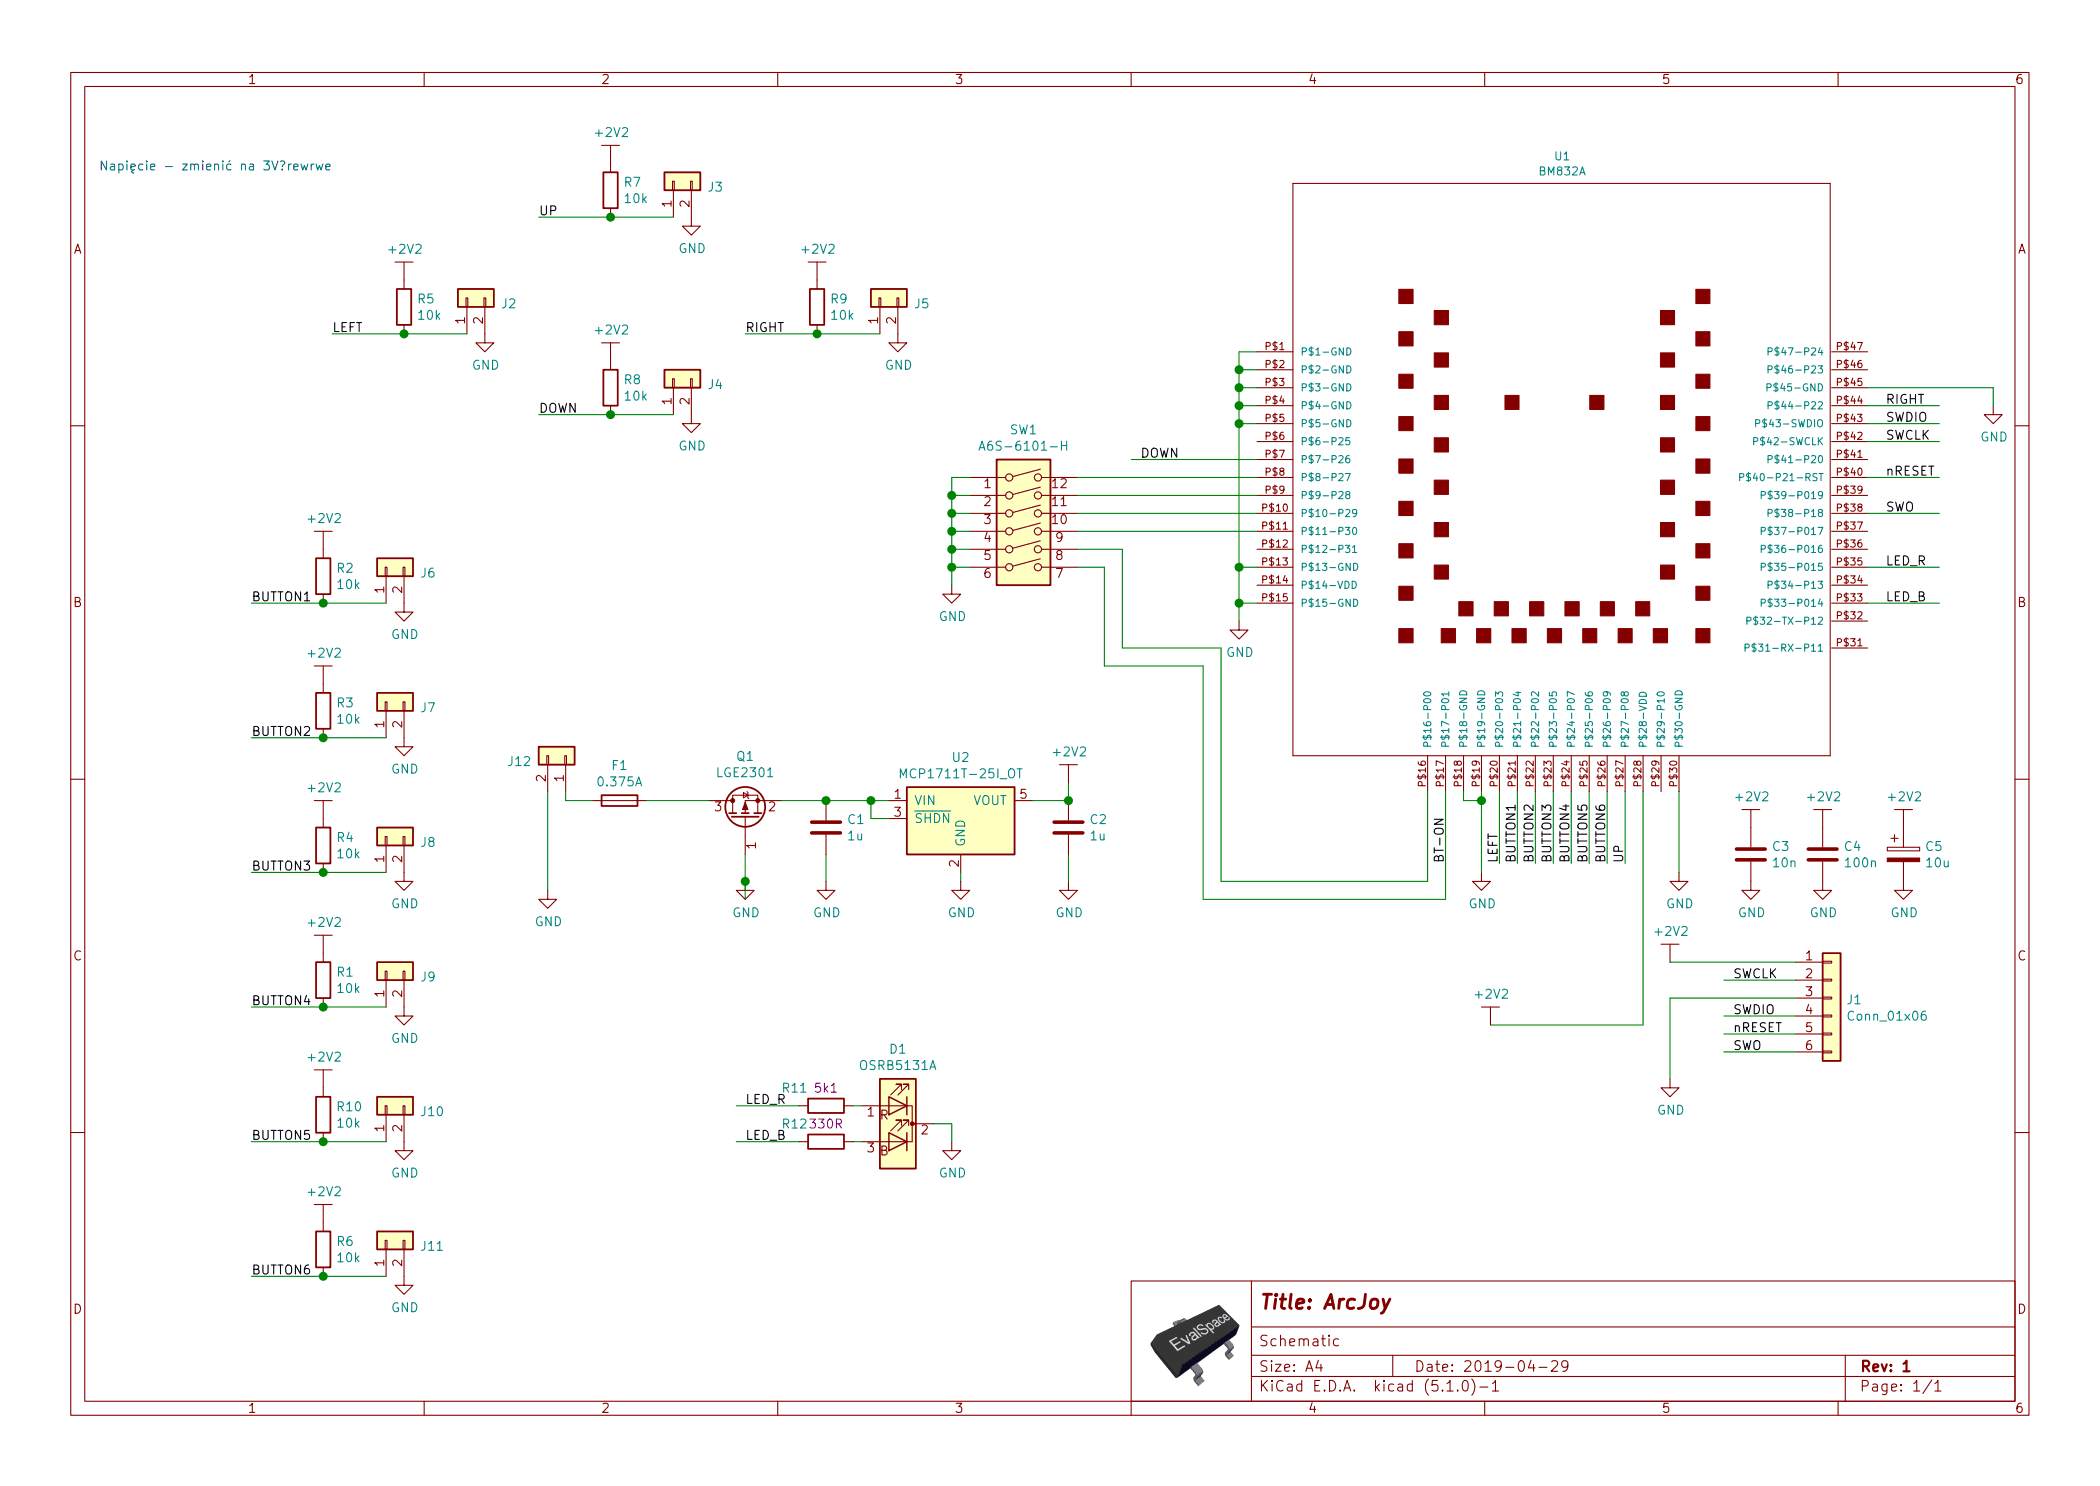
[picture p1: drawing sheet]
EESchema Schematic File Version 4
LIBS:ArcJoy-cache
EELAYER 29 0
EELAYER END
$Descr A4 11693 8268
encoding utf-8
Sheet 1 1
Title "ArcJoy"
Date "2019-04-29"
Rev "1"
Comp ""
Comment1 "Schematic"
Comment2 ""
Comment3 ""
Comment4 ""
$EndDescr
$Comp
L Fanstel:BM832 U1
U 1 1
P 8600 2650
F 0 "U1" H 8700 4442 45  0000 C CNN
F 1 "BM832A" H 8700 4358 45  0000 C CNN
F 2 "Fanstel:BM832-1-BM832" H 8600 2650 20  0001 C CNN
F 3 "" H 7200 1100 60  0001 C CNN
	1    8600 2650
	1    0    0    -1  
$EndComp
Text Notes 550  950  0    50   ~ 0
Napięcie - zmienić na 3V?rewrwe\n
$Comp
L K_Regulators:MCP1711T-25I_OT U2
U 1 1
P 5350 4550
F 0 "U2" H 5350 4892 50  0000 C CNN
F 1 "MCP1711T-25I_OT" H 5350 4801 50  0000 C CNN
F 2 "Package_TO_SOT_SMD:SOT-23-5" H 5350 4900 50  0001 C CNN
F 3 "ww1.microchip.com/downloads/en/devicedoc/20005415d.pdf" H 5350 4800 50  0001 C CNN
	1    5350 4550
	1    0    0    -1  
$EndComp
Wire Wire Line
	4950 4450 4850 4450
Wire Wire Line
	4950 4550 4850 4550
Wire Wire Line
	4850 4550 4850 4450
Connection ~ 4850 4450
$Comp
L power:GND #PWR0101
U 1 1
P 5350 4900
F 0 "#PWR0101" H 5350 4650 50  0001 C CNN
F 1 "GND" H 5355 4727 50  0000 C CNN
F 2 "" H 5350 4900 50  0001 C CNN
F 3 "" H 5350 4900 50  0001 C CNN
	1    5350 4900
	1    0    0    -1  
$EndComp
Wire Wire Line
	5350 4850 5350 4900
Wire Wire Line
	8300 5700 9150 5700
Wire Wire Line
	5750 4450 5950 4450
Wire Wire Line
	5950 4450 5950 4350
$Comp
L K_Power:+2V2 #PWR0103
U 1 1
P 8300 5700
F 0 "#PWR0103" H 8550 5850 50  0001 C CNN
F 1 "+2V2" H 8305 5873 50  0000 C CNN
F 2 "" H 8100 6000 50  0001 C CNN
F 3 "" H 8100 6000 50  0001 C CNN
	1    8300 5700
	1    0    0    -1  
$EndComp
$Comp
L power:GND #PWR0104
U 1 1
P 9350 4850
F 0 "#PWR0104" H 9350 4600 50  0001 C CNN
F 1 "GND" H 9355 4677 50  0000 C CNN
F 2 "" H 9350 4850 50  0001 C CNN
F 3 "" H 9350 4850 50  0001 C CNN
	1    9350 4850
	1    0    0    -1  
$EndComp
$Comp
L power:GND #PWR0105
U 1 1
P 6900 3450
F 0 "#PWR0105" H 6900 3200 50  0001 C CNN
F 1 "GND" H 6905 3277 50  0000 C CNN
F 2 "" H 6900 3450 50  0001 C CNN
F 3 "" H 6900 3450 50  0001 C CNN
	1    6900 3450
	1    0    0    -1  
$EndComp
$Comp
L power:GND #PWR0106
U 1 1
P 11100 2250
F 0 "#PWR0106" H 11100 2000 50  0001 C CNN
F 1 "GND" H 11105 2077 50  0000 C CNN
F 2 "" H 11100 2250 50  0001 C CNN
F 3 "" H 11100 2250 50  0001 C CNN
	1    11100 2250
	1    0    0    -1  
$EndComp
Wire Wire Line
	6900 3450 6900 3350
Wire Wire Line
	6900 3350 7000 3350
Wire Wire Line
	6900 3350 6900 3150
Wire Wire Line
	6900 3150 7000 3150
Connection ~ 6900 3350
Wire Wire Line
	6900 3150 6900 2350
Wire Wire Line
	6900 1950 7000 1950
Connection ~ 6900 3150
Wire Wire Line
	7000 2050 6900 2050
Connection ~ 6900 2050
Wire Wire Line
	6900 2050 6900 1950
Wire Wire Line
	7000 2150 6900 2150
Connection ~ 6900 2150
Wire Wire Line
	6900 2150 6900 2050
Wire Wire Line
	7000 2250 6900 2250
Connection ~ 6900 2250
Wire Wire Line
	6900 2250 6900 2150
Wire Wire Line
	7000 2350 6900 2350
Connection ~ 6900 2350
Wire Wire Line
	6900 2350 6900 2250
$Comp
L power:GND #PWR0107
U 1 1
P 8250 4850
F 0 "#PWR0107" H 8250 4600 50  0001 C CNN
F 1 "GND" H 8255 4677 50  0000 C CNN
F 2 "" H 8250 4850 50  0001 C CNN
F 3 "" H 8250 4850 50  0001 C CNN
	1    8250 4850
	1    0    0    -1  
$EndComp
Wire Wire Line
	8250 4850 8250 4450
Wire Wire Line
	8150 4400 8150 4450
Wire Wire Line
	8150 4450 8250 4450
Connection ~ 8250 4450
Wire Wire Line
	8250 4450 8250 4400
Wire Wire Line
	9350 4400 9350 4850
Wire Wire Line
	11100 2150 11100 2250
Wire Wire Line
	10400 2150 11100 2150
Wire Wire Line
	10400 2350 10800 2350
Wire Wire Line
	10400 2450 10800 2450
Text Label 10500 2350 0    50   ~ 0
SWDIO
Text Label 10500 2450 0    50   ~ 0
SWCLK
Wire Wire Line
	10400 2850 10800 2850
Text Label 10500 2850 0    50   ~ 0
SWO
$Comp
L Connector_Generic:Conn_01x06 J1
U 1 1
P 10200 5550
F 0 "J1" H 10280 5542 50  0000 L CNN
F 1 "Conn_01x06" H 10280 5451 50  0000 L CNN
F 2 "Connector_PinHeader_2.54mm:PinHeader_1x06_P2.54mm_Vertical" H 10200 5550 50  0001 C CNN
F 3 "~" H 10200 5550 50  0001 C CNN
	1    10200 5550
	1    0    0    -1  
$EndComp
Wire Wire Line
	9600 5450 10000 5450
Wire Wire Line
	9600 5650 10000 5650
Wire Wire Line
	10000 5750 9600 5750
Wire Wire Line
	9600 5850 10000 5850
$Comp
L K_Power:+2V2 #PWR0108
U 1 1
P 9300 5350
F 0 "#PWR0108" H 9550 5500 50  0001 C CNN
F 1 "+2V2" H 9305 5523 50  0000 C CNN
F 2 "" H 9100 5650 50  0001 C CNN
F 3 "" H 9100 5650 50  0001 C CNN
	1    9300 5350
	1    0    0    -1  
$EndComp
Text Label 9650 5450 0    50   ~ 0
SWCLK
$Comp
L power:GND #PWR0109
U 1 1
P 9300 6000
F 0 "#PWR0109" H 9300 5750 50  0001 C CNN
F 1 "GND" H 9305 5827 50  0000 C CNN
F 2 "" H 9300 6000 50  0001 C CNN
F 3 "" H 9300 6000 50  0001 C CNN
	1    9300 6000
	1    0    0    -1  
$EndComp
Wire Wire Line
	9300 5350 10000 5350
Wire Wire Line
	9300 6000 9300 5550
Wire Wire Line
	9300 5550 10000 5550
Text Label 9650 5650 0    50   ~ 0
SWDIO
Text Label 9650 5850 0    50   ~ 0
SWO
Wire Wire Line
	10400 2650 10800 2650
Text Label 10500 2650 0    50   ~ 0
nRESET
Text Label 9650 5750 0    50   ~ 0
nRESET
$Comp
L power:GND #PWR02
U 1 1
P 5950 4900
F 0 "#PWR02" H 5950 4650 50  0001 C CNN
F 1 "GND" H 5955 4727 50  0000 C CNN
F 2 "" H 5950 4900 50  0001 C CNN
F 3 "" H 5950 4900 50  0001 C CNN
	1    5950 4900
	1    0    0    -1  
$EndComp
$Comp
L power:GND #PWR01
U 1 1
P 4600 4900
F 0 "#PWR01" H 4600 4650 50  0001 C CNN
F 1 "GND" H 4605 4727 50  0000 C CNN
F 2 "" H 4600 4900 50  0001 C CNN
F 3 "" H 4600 4900 50  0001 C CNN
	1    4600 4900
	1    0    0    -1  
$EndComp
Wire Wire Line
	4600 4750 4600 4900
Wire Wire Line
	5950 4750 5950 4900
$Comp
L Connector_Generic:Conn_01x02 J3
U 1 1
P 3750 1000
F 0 "J3" V 3714 812 50  0000 R CNN
F 1 "Conn_01x02" V 3623 812 50  0001 R CNN
F 2 "Connector_PinHeader_2.54mm:PinHeader_1x02_P2.54mm_Vertical" H 3750 1000 50  0001 C CNN
F 3 "~" H 3750 1000 50  0001 C CNN
	1    3750 1000
	0    -1   -1   0   
$EndComp
$Comp
L Connector_Generic:Conn_01x02 J2
U 1 1
P 2600 1650
F 0 "J2" V 2564 1462 50  0000 R CNN
F 1 "Conn_01x02" V 2473 1462 50  0001 R CNN
F 2 "Connector_PinHeader_2.54mm:PinHeader_1x02_P2.54mm_Vertical" H 2600 1650 50  0001 C CNN
F 3 "~" H 2600 1650 50  0001 C CNN
	1    2600 1650
	0    -1   -1   0   
$EndComp
$Comp
L Connector_Generic:Conn_01x02 J4
U 1 1
P 3750 2100
F 0 "J4" V 3714 1912 50  0000 R CNN
F 1 "Conn_01x02" V 3623 1912 50  0001 R CNN
F 2 "Connector_PinHeader_2.54mm:PinHeader_1x02_P2.54mm_Vertical" H 3750 2100 50  0001 C CNN
F 3 "~" H 3750 2100 50  0001 C CNN
	1    3750 2100
	0    -1   -1   0   
$EndComp
$Comp
L Connector_Generic:Conn_01x02 J5
U 1 1
P 4900 1650
F 0 "J5" V 4864 1462 50  0000 R CNN
F 1 "Conn_01x02" V 4773 1462 50  0001 R CNN
F 2 "Connector_PinHeader_2.54mm:PinHeader_1x02_P2.54mm_Vertical" H 4900 1650 50  0001 C CNN
F 3 "~" H 4900 1650 50  0001 C CNN
	1    4900 1650
	0    -1   -1   0   
$EndComp
$Comp
L power:GND #PWR0110
U 1 1
P 5000 1850
F 0 "#PWR0110" H 5000 1600 50  0001 C CNN
F 1 "GND" H 5005 1677 50  0000 C CNN
F 2 "" H 5000 1850 50  0001 C CNN
F 3 "" H 5000 1850 50  0001 C CNN
	1    5000 1850
	1    0    0    -1  
$EndComp
$Comp
L power:GND #PWR0111
U 1 1
P 3850 2300
F 0 "#PWR0111" H 3850 2050 50  0001 C CNN
F 1 "GND" H 3855 2127 50  0000 C CNN
F 2 "" H 3850 2300 50  0001 C CNN
F 3 "" H 3850 2300 50  0001 C CNN
	1    3850 2300
	1    0    0    -1  
$EndComp
$Comp
L power:GND #PWR0112
U 1 1
P 2250 4100
F 0 "#PWR0112" H 2250 3850 50  0001 C CNN
F 1 "GND" H 2255 3927 50  0000 C CNN
F 2 "" H 2250 4100 50  0001 C CNN
F 3 "" H 2250 4100 50  0001 C CNN
	1    2250 4100
	1    0    0    -1  
$EndComp
$Comp
L power:GND #PWR0113
U 1 1
P 3850 1200
F 0 "#PWR0113" H 3850 950 50  0001 C CNN
F 1 "GND" H 3855 1027 50  0000 C CNN
F 2 "" H 3850 1200 50  0001 C CNN
F 3 "" H 3850 1200 50  0001 C CNN
	1    3850 1200
	1    0    0    -1  
$EndComp
$Comp
L K_Capacitors:1u_25V_10% C2
U 1 1
P 5950 4600
F 0 "C2" H 6065 4646 50  0000 L CNN
F 1 "1u" H 6065 4555 50  0000 L CNN
F 2 "Capacitor_SMD:C_1206_3216Metric" H 5950 4200 50  0001 L CNN
F 3 "~" H 5950 4600 50  0001 C CNN
F 4 "TME" H 5950 4000 50  0001 L CNN "Supplier 1"
F 5 "CL31B105KAHNNNE" H 5950 3900 50  0001 L CNN "Supplier Part Number 1"
	1    5950 4600
	1    0    0    -1  
$EndComp
Connection ~ 5950 4450
$Comp
L K_Capacitors:1u_25V_10% C1
U 1 1
P 4600 4600
F 0 "C1" H 4715 4646 50  0000 L CNN
F 1 "1u" H 4715 4555 50  0000 L CNN
F 2 "Capacitor_SMD:C_1206_3216Metric" H 4600 4200 50  0001 L CNN
F 3 "~" H 4600 4600 50  0001 C CNN
F 4 "TME" H 4600 4000 50  0001 L CNN "Supplier 1"
F 5 "CL31B105KAHNNNE" H 4600 3900 50  0001 L CNN "Supplier Part Number 1"
	1    4600 4600
	1    0    0    -1  
$EndComp
Connection ~ 4600 4450
Wire Wire Line
	4600 4450 4850 4450
$Comp
L Connector_Generic:Conn_01x02 J6
U 1 1
P 2150 3150
F 0 "J6" V 2114 2962 50  0000 R CNN
F 1 "Conn_01x02" V 2023 2962 50  0001 R CNN
F 2 "K_Connectors:NINIGI_TB-3.5-P-2P_BL" H 2150 3150 50  0001 C CNN
F 3 "~" H 2150 3150 50  0001 C CNN
	1    2150 3150
	0    -1   -1   0   
$EndComp
$Comp
L Connector_Generic:Conn_01x02 J7
U 1 1
P 2150 3900
F 0 "J7" V 2114 3712 50  0000 R CNN
F 1 "Conn_01x02" V 2023 3712 50  0001 R CNN
F 2 "K_Connectors:NINIGI_TB-3.5-P-2P_BL" H 2150 3900 50  0001 C CNN
F 3 "~" H 2150 3900 50  0001 C CNN
	1    2150 3900
	0    -1   -1   0   
$EndComp
$Comp
L Connector_Generic:Conn_01x02 J8
U 1 1
P 2150 4650
F 0 "J8" V 2114 4462 50  0000 R CNN
F 1 "Conn_01x02" V 2023 4462 50  0001 R CNN
F 2 "K_Connectors:NINIGI_TB-3.5-P-2P_BL" H 2150 4650 50  0001 C CNN
F 3 "~" H 2150 4650 50  0001 C CNN
	1    2150 4650
	0    -1   -1   0   
$EndComp
$Comp
L Connector_Generic:Conn_01x02 J9
U 1 1
P 2150 5400
F 0 "J9" V 2114 5212 50  0000 R CNN
F 1 "Conn_01x02" V 2023 5212 50  0001 R CNN
F 2 "K_Connectors:NINIGI_TB-3.5-P-2P_BL" H 2150 5400 50  0001 C CNN
F 3 "~" H 2150 5400 50  0001 C CNN
	1    2150 5400
	0    -1   -1   0   
$EndComp
$Comp
L Connector_Generic:Conn_01x02 J10
U 1 1
P 2150 6150
F 0 "J10" V 2114 5962 50  0000 R CNN
F 1 "Conn_01x02" V 2023 5962 50  0001 R CNN
F 2 "K_Connectors:NINIGI_TB-3.5-P-2P_BL" H 2150 6150 50  0001 C CNN
F 3 "~" H 2150 6150 50  0001 C CNN
	1    2150 6150
	0    -1   -1   0   
$EndComp
$Comp
L Connector_Generic:Conn_01x02 J11
U 1 1
P 2150 6900
F 0 "J11" V 2114 6712 50  0000 R CNN
F 1 "Conn_01x02" V 2023 6712 50  0001 R CNN
F 2 "K_Connectors:NINIGI_TB-3.5-P-2P_BL" H 2150 6900 50  0001 C CNN
F 3 "~" H 2150 6900 50  0001 C CNN
	1    2150 6900
	0    -1   -1   0   
$EndComp
$Comp
L power:GND #PWR0114
U 1 1
P 3050 4950
F 0 "#PWR0114" H 3050 4700 50  0001 C CNN
F 1 "GND" H 3055 4777 50  0000 C CNN
F 2 "" H 3050 4950 50  0001 C CNN
F 3 "" H 3050 4950 50  0001 C CNN
	1    3050 4950
	1    0    0    -1  
$EndComp
Wire Wire Line
	3050 4400 3050 4950
Text Label 1850 1850 0    50   ~ 0
LEFT
Text Label 4150 1850 0    50   ~ 0
RIGHT
Text Label 3000 1200 0    50   ~ 0
UP
Text Label 3000 2300 0    50   ~ 0
DOWN
$Comp
L K_Resistors:10k_1206_1% R5
U 1 1
P 2250 1700
F 0 "R5" H 2320 1746 50  0000 L CNN
F 1 "10k" H 2320 1655 50  0000 L CNN
F 2 "Resistor_SMD:R_1206_3216Metric" H 2250 950 50  0001 L CNN
F 3 "~" V 2330 1700 50  0001 C CNN
F 4 "TME" H 2250 1150 50  0001 L CNN "Supplier 1"
F 5 "1206S4F1002T5E" H 2250 1050 50  0001 L CNN "Supplier Part Number 1"
	1    2250 1700
	1    0    0    -1  
$EndComp
$Comp
L K_Resistors:10k_1206_1% R7
U 1 1
P 3400 1050
F 0 "R7" H 3470 1096 50  0000 L CNN
F 1 "10k" H 3470 1005 50  0000 L CNN
F 2 "Resistor_SMD:R_1206_3216Metric" H 3400 300 50  0001 L CNN
F 3 "~" V 3480 1050 50  0001 C CNN
F 4 "TME" H 3400 500 50  0001 L CNN "Supplier 1"
F 5 "1206S4F1002T5E" H 3400 400 50  0001 L CNN "Supplier Part Number 1"
	1    3400 1050
	1    0    0    -1  
$EndComp
$Comp
L K_Resistors:10k_1206_1% R9
U 1 1
P 4550 1700
F 0 "R9" H 4620 1746 50  0000 L CNN
F 1 "10k" H 4620 1655 50  0000 L CNN
F 2 "Resistor_SMD:R_1206_3216Metric" H 4550 950 50  0001 L CNN
F 3 "~" V 4630 1700 50  0001 C CNN
F 4 "TME" H 4550 1150 50  0001 L CNN "Supplier 1"
F 5 "1206S4F1002T5E" H 4550 1050 50  0001 L CNN "Supplier Part Number 1"
	1    4550 1700
	1    0    0    -1  
$EndComp
Connection ~ 4550 1850
$Comp
L K_Resistors:10k_1206_1% R8
U 1 1
P 3400 2150
F 0 "R8" H 3470 2196 50  0000 L CNN
F 1 "10k" H 3470 2105 50  0000 L CNN
F 2 "Resistor_SMD:R_1206_3216Metric" H 3400 1400 50  0001 L CNN
F 3 "~" V 3480 2150 50  0001 C CNN
F 4 "TME" H 3400 1600 50  0001 L CNN "Supplier 1"
F 5 "1206S4F1002T5E" H 3400 1500 50  0001 L CNN "Supplier Part Number 1"
	1    3400 2150
	1    0    0    -1  
$EndComp
$Comp
L K_Power:+2V2 #PWR0115
U 1 1
P 2250 1550
F 0 "#PWR0115" H 2500 1700 50  0001 C CNN
F 1 "+2V2" H 2255 1723 50  0000 C CNN
F 2 "" H 2050 1850 50  0001 C CNN
F 3 "" H 2050 1850 50  0001 C CNN
	1    2250 1550
	1    0    0    -1  
$EndComp
$Comp
L K_Power:+2V2 #PWR0116
U 1 1
P 3400 900
F 0 "#PWR0116" H 3650 1050 50  0001 C CNN
F 1 "+2V2" H 3405 1073 50  0000 C CNN
F 2 "" H 3200 1200 50  0001 C CNN
F 3 "" H 3200 1200 50  0001 C CNN
	1    3400 900 
	1    0    0    -1  
$EndComp
$Comp
L K_Power:+2V2 #PWR0117
U 1 1
P 4550 1550
F 0 "#PWR0117" H 4800 1700 50  0001 C CNN
F 1 "+2V2" H 4555 1723 50  0000 C CNN
F 2 "" H 4350 1850 50  0001 C CNN
F 3 "" H 4350 1850 50  0001 C CNN
	1    4550 1550
	1    0    0    -1  
$EndComp
$Comp
L K_Power:+2V2 #PWR0118
U 1 1
P 3400 2000
F 0 "#PWR0118" H 3650 2150 50  0001 C CNN
F 1 "+2V2" H 3405 2173 50  0000 C CNN
F 2 "" H 3200 2300 50  0001 C CNN
F 3 "" H 3200 2300 50  0001 C CNN
	1    3400 2000
	1    0    0    -1  
$EndComp
$Comp
L power:GND #PWR0119
U 1 1
P 2250 3350
F 0 "#PWR0119" H 2250 3100 50  0001 C CNN
F 1 "GND" H 2255 3177 50  0000 C CNN
F 2 "" H 2250 3350 50  0001 C CNN
F 3 "" H 2250 3350 50  0001 C CNN
	1    2250 3350
	1    0    0    -1  
$EndComp
$Comp
L power:GND #PWR0120
U 1 1
P 2250 4850
F 0 "#PWR0120" H 2250 4600 50  0001 C CNN
F 1 "GND" H 2255 4677 50  0000 C CNN
F 2 "" H 2250 4850 50  0001 C CNN
F 3 "" H 2250 4850 50  0001 C CNN
	1    2250 4850
	1    0    0    -1  
$EndComp
$Comp
L power:GND #PWR0121
U 1 1
P 2250 5600
F 0 "#PWR0121" H 2250 5350 50  0001 C CNN
F 1 "GND" H 2255 5427 50  0000 C CNN
F 2 "" H 2250 5600 50  0001 C CNN
F 3 "" H 2250 5600 50  0001 C CNN
	1    2250 5600
	1    0    0    -1  
$EndComp
$Comp
L power:GND #PWR0122
U 1 1
P 2250 6350
F 0 "#PWR0122" H 2250 6100 50  0001 C CNN
F 1 "GND" H 2255 6177 50  0000 C CNN
F 2 "" H 2250 6350 50  0001 C CNN
F 3 "" H 2250 6350 50  0001 C CNN
	1    2250 6350
	1    0    0    -1  
$EndComp
$Comp
L power:GND #PWR0123
U 1 1
P 2250 7100
F 0 "#PWR0123" H 2250 6850 50  0001 C CNN
F 1 "GND" H 2255 6927 50  0000 C CNN
F 2 "" H 2250 7100 50  0001 C CNN
F 3 "" H 2250 7100 50  0001 C CNN
	1    2250 7100
	1    0    0    -1  
$EndComp
Text Label 1400 3350 0    50   ~ 0
BUTTON1
$Comp
L K_Resistors:10k_1206_1% R2
U 1 1
P 1800 3200
F 0 "R2" H 1870 3246 50  0000 L CNN
F 1 "10k" H 1870 3155 50  0000 L CNN
F 2 "Resistor_SMD:R_1206_3216Metric" H 1800 2450 50  0001 L CNN
F 3 "~" V 1880 3200 50  0001 C CNN
F 4 "TME" H 1800 2650 50  0001 L CNN "Supplier 1"
F 5 "1206S4F1002T5E" H 1800 2550 50  0001 L CNN "Supplier Part Number 1"
	1    1800 3200
	1    0    0    -1  
$EndComp
$Comp
L K_Power:+2V2 #PWR0124
U 1 1
P 1800 3050
F 0 "#PWR0124" H 2050 3200 50  0001 C CNN
F 1 "+2V2" H 1805 3223 50  0000 C CNN
F 2 "" H 1600 3350 50  0001 C CNN
F 3 "" H 1600 3350 50  0001 C CNN
	1    1800 3050
	1    0    0    -1  
$EndComp
$Comp
L K_Resistors:10k_1206_1% R3
U 1 1
P 1800 3950
F 0 "R3" H 1870 3996 50  0000 L CNN
F 1 "10k" H 1870 3905 50  0000 L CNN
F 2 "Resistor_SMD:R_1206_3216Metric" H 1800 3200 50  0001 L CNN
F 3 "~" V 1880 3950 50  0001 C CNN
F 4 "TME" H 1800 3400 50  0001 L CNN "Supplier 1"
F 5 "1206S4F1002T5E" H 1800 3300 50  0001 L CNN "Supplier Part Number 1"
	1    1800 3950
	1    0    0    -1  
$EndComp
$Comp
L K_Power:+2V2 #PWR0125
U 1 1
P 1800 3800
F 0 "#PWR0125" H 2050 3950 50  0001 C CNN
F 1 "+2V2" H 1805 3973 50  0000 C CNN
F 2 "" H 1600 4100 50  0001 C CNN
F 3 "" H 1600 4100 50  0001 C CNN
	1    1800 3800
	1    0    0    -1  
$EndComp
$Comp
L K_Resistors:10k_1206_1% R4
U 1 1
P 1800 4700
F 0 "R4" H 1870 4746 50  0000 L CNN
F 1 "10k" H 1870 4655 50  0000 L CNN
F 2 "Resistor_SMD:R_1206_3216Metric" H 1800 3950 50  0001 L CNN
F 3 "~" V 1880 4700 50  0001 C CNN
F 4 "TME" H 1800 4150 50  0001 L CNN "Supplier 1"
F 5 "1206S4F1002T5E" H 1800 4050 50  0001 L CNN "Supplier Part Number 1"
	1    1800 4700
	1    0    0    -1  
$EndComp
$Comp
L K_Power:+2V2 #PWR0126
U 1 1
P 1800 4550
F 0 "#PWR0126" H 2050 4700 50  0001 C CNN
F 1 "+2V2" H 1805 4723 50  0000 C CNN
F 2 "" H 1600 4850 50  0001 C CNN
F 3 "" H 1600 4850 50  0001 C CNN
	1    1800 4550
	1    0    0    -1  
$EndComp
$Comp
L K_Resistors:10k_1206_1% R1
U 1 1
P 1800 5450
F 0 "R1" H 1870 5496 50  0000 L CNN
F 1 "10k" H 1870 5405 50  0000 L CNN
F 2 "Resistor_SMD:R_1206_3216Metric" H 1800 4700 50  0001 L CNN
F 3 "~" V 1880 5450 50  0001 C CNN
F 4 "TME" H 1800 4900 50  0001 L CNN "Supplier 1"
F 5 "1206S4F1002T5E" H 1800 4800 50  0001 L CNN "Supplier Part Number 1"
	1    1800 5450
	1    0    0    -1  
$EndComp
$Comp
L K_Power:+2V2 #PWR0127
U 1 1
P 1800 5300
F 0 "#PWR0127" H 2050 5450 50  0001 C CNN
F 1 "+2V2" H 1805 5473 50  0000 C CNN
F 2 "" H 1600 5600 50  0001 C CNN
F 3 "" H 1600 5600 50  0001 C CNN
	1    1800 5300
	1    0    0    -1  
$EndComp
$Comp
L K_Resistors:10k_1206_1% R6
U 1 1
P 1800 6950
F 0 "R6" H 1870 6996 50  0000 L CNN
F 1 "10k" H 1870 6905 50  0000 L CNN
F 2 "Resistor_SMD:R_1206_3216Metric" H 1800 6200 50  0001 L CNN
F 3 "~" V 1880 6950 50  0001 C CNN
F 4 "TME" H 1800 6400 50  0001 L CNN "Supplier 1"
F 5 "1206S4F1002T5E" H 1800 6300 50  0001 L CNN "Supplier Part Number 1"
	1    1800 6950
	1    0    0    -1  
$EndComp
$Comp
L K_Power:+2V2 #PWR0128
U 1 1
P 1800 6800
F 0 "#PWR0128" H 2050 6950 50  0001 C CNN
F 1 "+2V2" H 1805 6973 50  0000 C CNN
F 2 "" H 1600 7100 50  0001 C CNN
F 3 "" H 1600 7100 50  0001 C CNN
	1    1800 6800
	1    0    0    -1  
$EndComp
$Comp
L K_Resistors:10k_1206_1% R10
U 1 1
P 1800 6200
F 0 "R10" H 1870 6246 50  0000 L CNN
F 1 "10k" H 1870 6155 50  0000 L CNN
F 2 "Resistor_SMD:R_1206_3216Metric" H 1800 5450 50  0001 L CNN
F 3 "~" V 1880 6200 50  0001 C CNN
F 4 "TME" H 1800 5650 50  0001 L CNN "Supplier 1"
F 5 "1206S4F1002T5E" H 1800 5550 50  0001 L CNN "Supplier Part Number 1"
	1    1800 6200
	1    0    0    -1  
$EndComp
$Comp
L K_Power:+2V2 #PWR0129
U 1 1
P 1800 6050
F 0 "#PWR0129" H 2050 6200 50  0001 C CNN
F 1 "+2V2" H 1805 6223 50  0000 C CNN
F 2 "" H 1600 6350 50  0001 C CNN
F 3 "" H 1600 6350 50  0001 C CNN
	1    1800 6050
	1    0    0    -1  
$EndComp
Text Label 1400 4100 0    50   ~ 0
BUTTON2
Text Label 1400 4850 0    50   ~ 0
BUTTON3
Text Label 1400 5600 0    50   ~ 0
BUTTON4
Text Label 1400 6350 0    50   ~ 0
BUTTON5
Text Label 1400 7100 0    50   ~ 0
BUTTON6
Text Label 8450 4800 1    50   ~ 0
BUTTON1
Text Label 8550 4800 1    50   ~ 0
BUTTON2
Text Label 8650 4800 1    50   ~ 0
BUTTON3
Text Label 8350 4800 1    50   ~ 0
LEFT
Text Label 6350 2550 0    50   ~ 0
DOWN
Wire Wire Line
	7000 2550 6300 2550
Wire Wire Line
	10400 2250 10800 2250
Text Label 10500 2250 0    50   ~ 0
RIGHT
Wire Wire Line
	9050 4400 9050 4800
Wire Wire Line
	8950 4400 8950 4800
Wire Wire Line
	8850 4400 8850 4800
Text Label 8750 4800 1    50   ~ 0
BUTTON4
Text Label 8850 4800 1    50   ~ 0
BUTTON5
Text Label 8950 4800 1    50   ~ 0
BUTTON6
Wire Wire Line
	8750 4400 8750 4800
Text Label 9050 4800 1    50   ~ 0
UP
$Comp
L K_LED:OSRB5131A D1
U 1 1
P 5000 6250
F 0 "D1" H 5000 6667 50  0000 C CNN
F 1 "OSRB5131A" H 5000 6576 50  0000 C CNN
F 2 "LED_THT:LED_D5.0mm-3" H 5000 6750 50  0001 C CNN
F 3 "" H 5000 5800 50  0001 C CNN
F 4 "TME" H 4870 5890 50  0001 C CNN "Supplier 1"
F 5 "OSRB5131A" H 5020 5830 50  0001 C CNN "Supplier Part Number 1"
	1    5000 6250
	1    0    0    -1  
$EndComp
$Comp
L power:GND #PWR0130
U 1 1
P 5300 6350
F 0 "#PWR0130" H 5300 6100 50  0001 C CNN
F 1 "GND" H 5305 6177 50  0000 C CNN
F 2 "" H 5300 6350 50  0001 C CNN
F 3 "" H 5300 6350 50  0001 C CNN
	1    5300 6350
	1    0    0    -1  
$EndComp
Wire Wire Line
	5200 6250 5300 6250
Wire Wire Line
	5300 6250 5300 6350
$Comp
L power:GND #PWR03
U 1 1
P 2700 1850
F 0 "#PWR03" H 2700 1600 50  0001 C CNN
F 1 "GND" H 2705 1677 50  0000 C CNN
F 2 "" H 2700 1850 50  0001 C CNN
F 3 "" H 2700 1850 50  0001 C CNN
	1    2700 1850
	1    0    0    -1  
$EndComp
Wire Wire Line
	4800 6150 4750 6150
Wire Wire Line
	4800 6350 4750 6350
Text Label 4150 6150 0    50   ~ 0
LED_R
Text Label 4150 6350 0    50   ~ 0
LED_B
$Comp
L K_Resistors:5k1_1206_1% R11
U 1 1
P 4600 6150
F 0 "R11" V 4500 5900 50  0000 L CNN
F 1 "5k1_1206_1%" V 4500 6150 50  0001 L CNN
F 2 "Resistor_SMD:R_1206_3216Metric" H 4600 5400 50  0001 L CNN
F 3 "~" V 4680 6150 50  0001 C CNN
F 4 "TME" H 4600 5600 50  0001 L CNN "Supplier 1"
F 5 "SMD1206-5K1-1%" H 4600 5500 50  0001 L CNN "Supplier Part Number 1"
F 6 "5k1" V 4500 6150 50  0000 C CNN "ElementValue"
	1    4600 6150
	0    1    1    0   
$EndComp
$Comp
L K_Resistors:330R_1206_1% R12
U 1 1
P 4600 6350
F 0 "R12" V 4500 6100 50  0000 L CNN
F 1 "330R_1206_1%" V 4500 6350 50  0001 L CNN
F 2 "Resistor_SMD:R_1206_3216Metric" H 4600 5600 50  0001 L CNN
F 3 "~" V 4680 6350 50  0001 C CNN
F 4 "TME" H 4600 5800 50  0001 L CNN "Supplier 1"
F 5 "SMD1206-330R-1%" H 4600 5700 50  0001 L CNN "Supplier Part Number 1"
F 6 "330R" V 4500 6350 50  0000 C CNN "ElementValue"
	1    4600 6350
	0    1    1    0   
$EndComp
Wire Wire Line
	4100 6150 4450 6150
Wire Wire Line
	4100 6350 4450 6350
Text Label 10500 3150 0    50   ~ 0
LED_R
Text Label 10500 3350 0    50   ~ 0
LED_B
Wire Wire Line
	10400 3150 10800 3150
Wire Wire Line
	10400 3350 10800 3350
$Comp
L Connector_Generic:Conn_01x02 J12
U 1 1
P 3150 4200
F 0 "J12" V 3114 4012 50  0000 R CNN
F 1 "Conn_01x02" V 3023 4012 50  0001 R CNN
F 2 "K_Connectors:NINIGI_TB-3.5-P-2P_BL" H 3150 4200 50  0001 C CNN
F 3 "~" H 3150 4200 50  0001 C CNN
	1    3150 4200
	0    1    -1   0   
$EndComp
$Comp
L K_Transistors:LGE2301 Q1
U 1 1
P 4150 4550
F 0 "Q1" V 4493 4550 50  0000 C CNN
F 1 "LGE2301" V 4402 4550 50  0000 C CNN
F 2 "Package_TO_SOT_SMD:SOT-23" H 4350 4475 50  0001 L CIN
F 3 "" H 4150 4550 50  0001 L CNN
F 4 "TME" H 4430 4400 50  0001 C CNN "Supplier 1"
F 5 "LGE2301-LGE" H 4620 4330 50  0001 C CNN "Supplier Part Number 1"
	1    4150 4550
	0    -1   -1   0   
$EndComp
Wire Wire Line
	3150 4400 3150 4450
$Comp
L power:GND #PWR04
U 1 1
P 4150 4900
F 0 "#PWR04" H 4150 4650 50  0001 C CNN
F 1 "GND" H 4155 4727 50  0000 C CNN
F 2 "" H 4150 4900 50  0001 C CNN
F 3 "" H 4150 4900 50  0001 C CNN
	1    4150 4900
	1    0    0    -1  
$EndComp
Wire Wire Line
	4150 1850 4550 1850
Wire Wire Line
	4550 1850 4900 1850
Wire Wire Line
	3000 1200 3400 1200
Connection ~ 3400 1200
Wire Wire Line
	3400 1200 3750 1200
Wire Wire Line
	3000 2300 3400 2300
Connection ~ 3400 2300
Wire Wire Line
	3400 2300 3750 2300
Wire Wire Line
	1850 1850 2250 1850
Connection ~ 2250 1850
Wire Wire Line
	2250 1850 2600 1850
Wire Wire Line
	1400 3350 1800 3350
Connection ~ 1800 3350
Wire Wire Line
	1800 3350 2150 3350
Wire Wire Line
	1400 4100 1800 4100
Wire Wire Line
	1400 4850 1800 4850
Wire Wire Line
	1400 5600 1800 5600
Wire Wire Line
	1400 6350 1800 6350
Wire Wire Line
	1400 7100 1800 7100
Connection ~ 1800 4100
Connection ~ 1800 4850
Connection ~ 1800 5600
Connection ~ 1800 6350
Connection ~ 1800 7100
Wire Wire Line
	1800 7100 2150 7100
Wire Wire Line
	1800 6350 2150 6350
Wire Wire Line
	1800 5600 2150 5600
Wire Wire Line
	1800 4850 2150 4850
Wire Wire Line
	1800 4100 2150 4100
Wire Wire Line
	4350 4450 4600 4450
Wire Wire Line
	4150 4900 4150 5000
Wire Wire Line
	4150 4750 4150 4900
Connection ~ 4150 4900
$Comp
L K_Fuses:0.375A F1
U 1 1
P 3450 4450
F 0 "F1" V 3253 4450 50  0000 C CNN
F 1 "0.375A" V 3344 4450 50  0000 C CNN
F 2 "K_Fuses:Fuse_2.6x6.1" V 3380 4450 50  0001 C CNN
F 3 "~" H 3450 4450 50  0001 C CNN
F 4 "TME" H 3670 4390 50  0001 C CNN "Supplier 1"
F 5 "BSMD-T0.375A" H 3880 4320 50  0001 C CNN "Supplier Part Number 1"
	1    3450 4450
	0    1    1    0   
$EndComp
Wire Wire Line
	3150 4450 3300 4450
Wire Wire Line
	3600 4450 3950 4450
$Comp
L K_Power:+2V2 #PWR0102
U 1 1
P 5950 4350
F 0 "#PWR0102" H 6200 4500 50  0001 C CNN
F 1 "+2V2" H 5955 4523 50  0000 C CNN
F 2 "" H 5750 4650 50  0001 C CNN
F 3 "" H 5750 4650 50  0001 C CNN
	1    5950 4350
	1    0    0    -1  
$EndComp
Wire Wire Line
	9150 4400 9150 5700
Wire Wire Line
	8650 4400 8650 4800
Wire Wire Line
	8550 4400 8550 4800
Wire Wire Line
	8450 4400 8450 4800
Wire Wire Line
	8350 4400 8350 4800
$Comp
L K_Switches:A6S-6101-H SW1
U 1 1
P 5700 2950
F 0 "SW1" H 5700 3517 50  0000 C CNN
F 1 "A6S-6101-H" H 5700 3426 50  0000 C CNN
F 2 "Button_Switch_SMD:SW_DIP_SPSTx06_Slide_Omron_A6S-610x_W8.9mm_P2.54mm" H 6290 2610 50  0001 C CNN
F 3 "" H 5700 2950 50  0001 C CNN
F 4 "TME" H 6300 2660 50  0001 C CNN "Supplier 1"
F 5 "A6S-6101-H" H 6490 2580 50  0001 C CNN "Supplier Part Number 1"
	1    5700 2950
	1    0    0    -1  
$EndComp
$Comp
L power:GND #PWR05
U 1 1
P 5300 3250
F 0 "#PWR05" H 5300 3000 50  0001 C CNN
F 1 "GND" H 5305 3077 50  0000 C CNN
F 2 "" H 5300 3250 50  0001 C CNN
F 3 "" H 5300 3250 50  0001 C CNN
	1    5300 3250
	1    0    0    -1  
$EndComp
Wire Wire Line
	5300 3250 5300 3150
Wire Wire Line
	5300 2650 5400 2650
Wire Wire Line
	5400 2750 5300 2750
Connection ~ 5300 2750
Wire Wire Line
	5300 2750 5300 2650
Wire Wire Line
	5400 2850 5300 2850
Connection ~ 5300 2850
Wire Wire Line
	5300 2850 5300 2750
Wire Wire Line
	5400 2950 5300 2950
Connection ~ 5300 2950
Wire Wire Line
	5300 2950 5300 2850
Wire Wire Line
	5400 3050 5300 3050
Connection ~ 5300 3050
Wire Wire Line
	5300 3050 5300 2950
Wire Wire Line
	5400 3150 5300 3150
Connection ~ 5300 3150
Wire Wire Line
	5300 3150 5300 3050
Text Label 8050 4800 1    50   ~ 0
BT-ON
Wire Wire Line
	6000 2650 7000 2650
Wire Wire Line
	6000 2750 7000 2750
Wire Wire Line
	6000 2850 7000 2850
Wire Wire Line
	6000 2950 7000 2950
Wire Wire Line
	6150 3150 6000 3150
Wire Wire Line
	6150 3700 6700 3700
Wire Wire Line
	6700 3700 6700 5000
Wire Wire Line
	6700 5000 8050 5000
Wire Wire Line
	6150 3150 6150 3700
Wire Wire Line
	8050 4400 8050 5000
Wire Wire Line
	7950 4900 6800 4900
Wire Wire Line
	6800 4900 6800 3600
Wire Wire Line
	6800 3600 6250 3600
Wire Wire Line
	6250 3600 6250 3050
Wire Wire Line
	6250 3050 6000 3050
Wire Wire Line
	7950 4400 7950 4900
$Comp
L K_Power:+2V2 #PWR06
U 1 1
P 9750 4600
F 0 "#PWR06" H 10000 4750 50  0001 C CNN
F 1 "+2V2" H 9755 4773 50  0000 C CNN
F 2 "" H 9550 4900 50  0001 C CNN
F 3 "" H 9550 4900 50  0001 C CNN
	1    9750 4600
	1    0    0    -1  
$EndComp
$Comp
L power:GND #PWR07
U 1 1
P 9750 4900
F 0 "#PWR07" H 9750 4650 50  0001 C CNN
F 1 "GND" H 9755 4727 50  0000 C CNN
F 2 "" H 9750 4900 50  0001 C CNN
F 3 "" H 9750 4900 50  0001 C CNN
	1    9750 4900
	1    0    0    -1  
$EndComp
$Comp
L K_Capacitors:100n_100V_10% C4
U 1 1
P 10150 4750
F 0 "C4" H 10265 4796 50  0000 L CNN
F 1 "100n" H 10265 4705 50  0000 L CNN
F 2 "Capacitor_SMD:C_1206_3216Metric" H 10150 4350 50  0001 L CNN
F 3 "~" H 10150 4750 50  0001 C CNN
F 4 "TME" H 10150 4150 50  0001 L CNN "Supplier 1"
F 5 "CL31B104KCFNNNE" H 10150 4050 50  0001 L CNN "Supplier Part Number 1"
	1    10150 4750
	1    0    0    -1  
$EndComp
$Comp
L K_Capacitors:10u_16V_10% C5
U 1 1
P 10600 4750
F 0 "C5" H 10718 4796 50  0000 L CNN
F 1 "10u" H 10718 4705 50  0000 L CNN
F 2 "Capacitor_Tantalum_SMD:CP_EIA-6032-28_Kemet-C" H 10638 4600 50  0001 C CNN
F 3 "~" H 10600 4750 50  0001 C CNN
F 4 "TME" H 10790 4770 50  0001 C CNN "Supplier 1"
F 5 "T491C106K016AT" H 11040 4700 50  0001 C CNN "Supplier Part Number 1"
	1    10600 4750
	1    0    0    -1  
$EndComp
$Comp
L K_Power:+2V2 #PWR08
U 1 1
P 10150 4600
F 0 "#PWR08" H 10400 4750 50  0001 C CNN
F 1 "+2V2" H 10155 4773 50  0000 C CNN
F 2 "" H 9950 4900 50  0001 C CNN
F 3 "" H 9950 4900 50  0001 C CNN
	1    10150 4600
	1    0    0    -1  
$EndComp
$Comp
L K_Power:+2V2 #PWR010
U 1 1
P 10600 4600
F 0 "#PWR010" H 10850 4750 50  0001 C CNN
F 1 "+2V2" H 10605 4773 50  0000 C CNN
F 2 "" H 10400 4900 50  0001 C CNN
F 3 "" H 10400 4900 50  0001 C CNN
	1    10600 4600
	1    0    0    -1  
$EndComp
$Comp
L power:GND #PWR09
U 1 1
P 10150 4900
F 0 "#PWR09" H 10150 4650 50  0001 C CNN
F 1 "GND" H 10155 4727 50  0000 C CNN
F 2 "" H 10150 4900 50  0001 C CNN
F 3 "" H 10150 4900 50  0001 C CNN
	1    10150 4900
	1    0    0    -1  
$EndComp
$Comp
L power:GND #PWR011
U 1 1
P 10600 4900
F 0 "#PWR011" H 10600 4650 50  0001 C CNN
F 1 "GND" H 10605 4727 50  0000 C CNN
F 2 "" H 10600 4900 50  0001 C CNN
F 3 "" H 10600 4900 50  0001 C CNN
	1    10600 4900
	1    0    0    -1  
$EndComp
$Comp
L K_Capacitors:10n_50V_10% C3
U 1 1
P 9750 4750
F 0 "C3" H 9865 4796 50  0000 L CNN
F 1 "10n" H 9865 4705 50  0000 L CNN
F 2 "Capacitor_SMD:C_1206_3216Metric" H 9750 4350 50  0001 L CNN
F 3 "~" H 9750 4750 50  0001 C CNN
F 4 "TME" H 9750 4150 50  0001 L CNN "Supplier 1"
F 5 "12065C103KAT2A" H 9750 4050 50  0001 L CNN "Supplier Part Number 1"
	1    9750 4750
	1    0    0    -1  
$EndComp
$EndSCHEMATC
